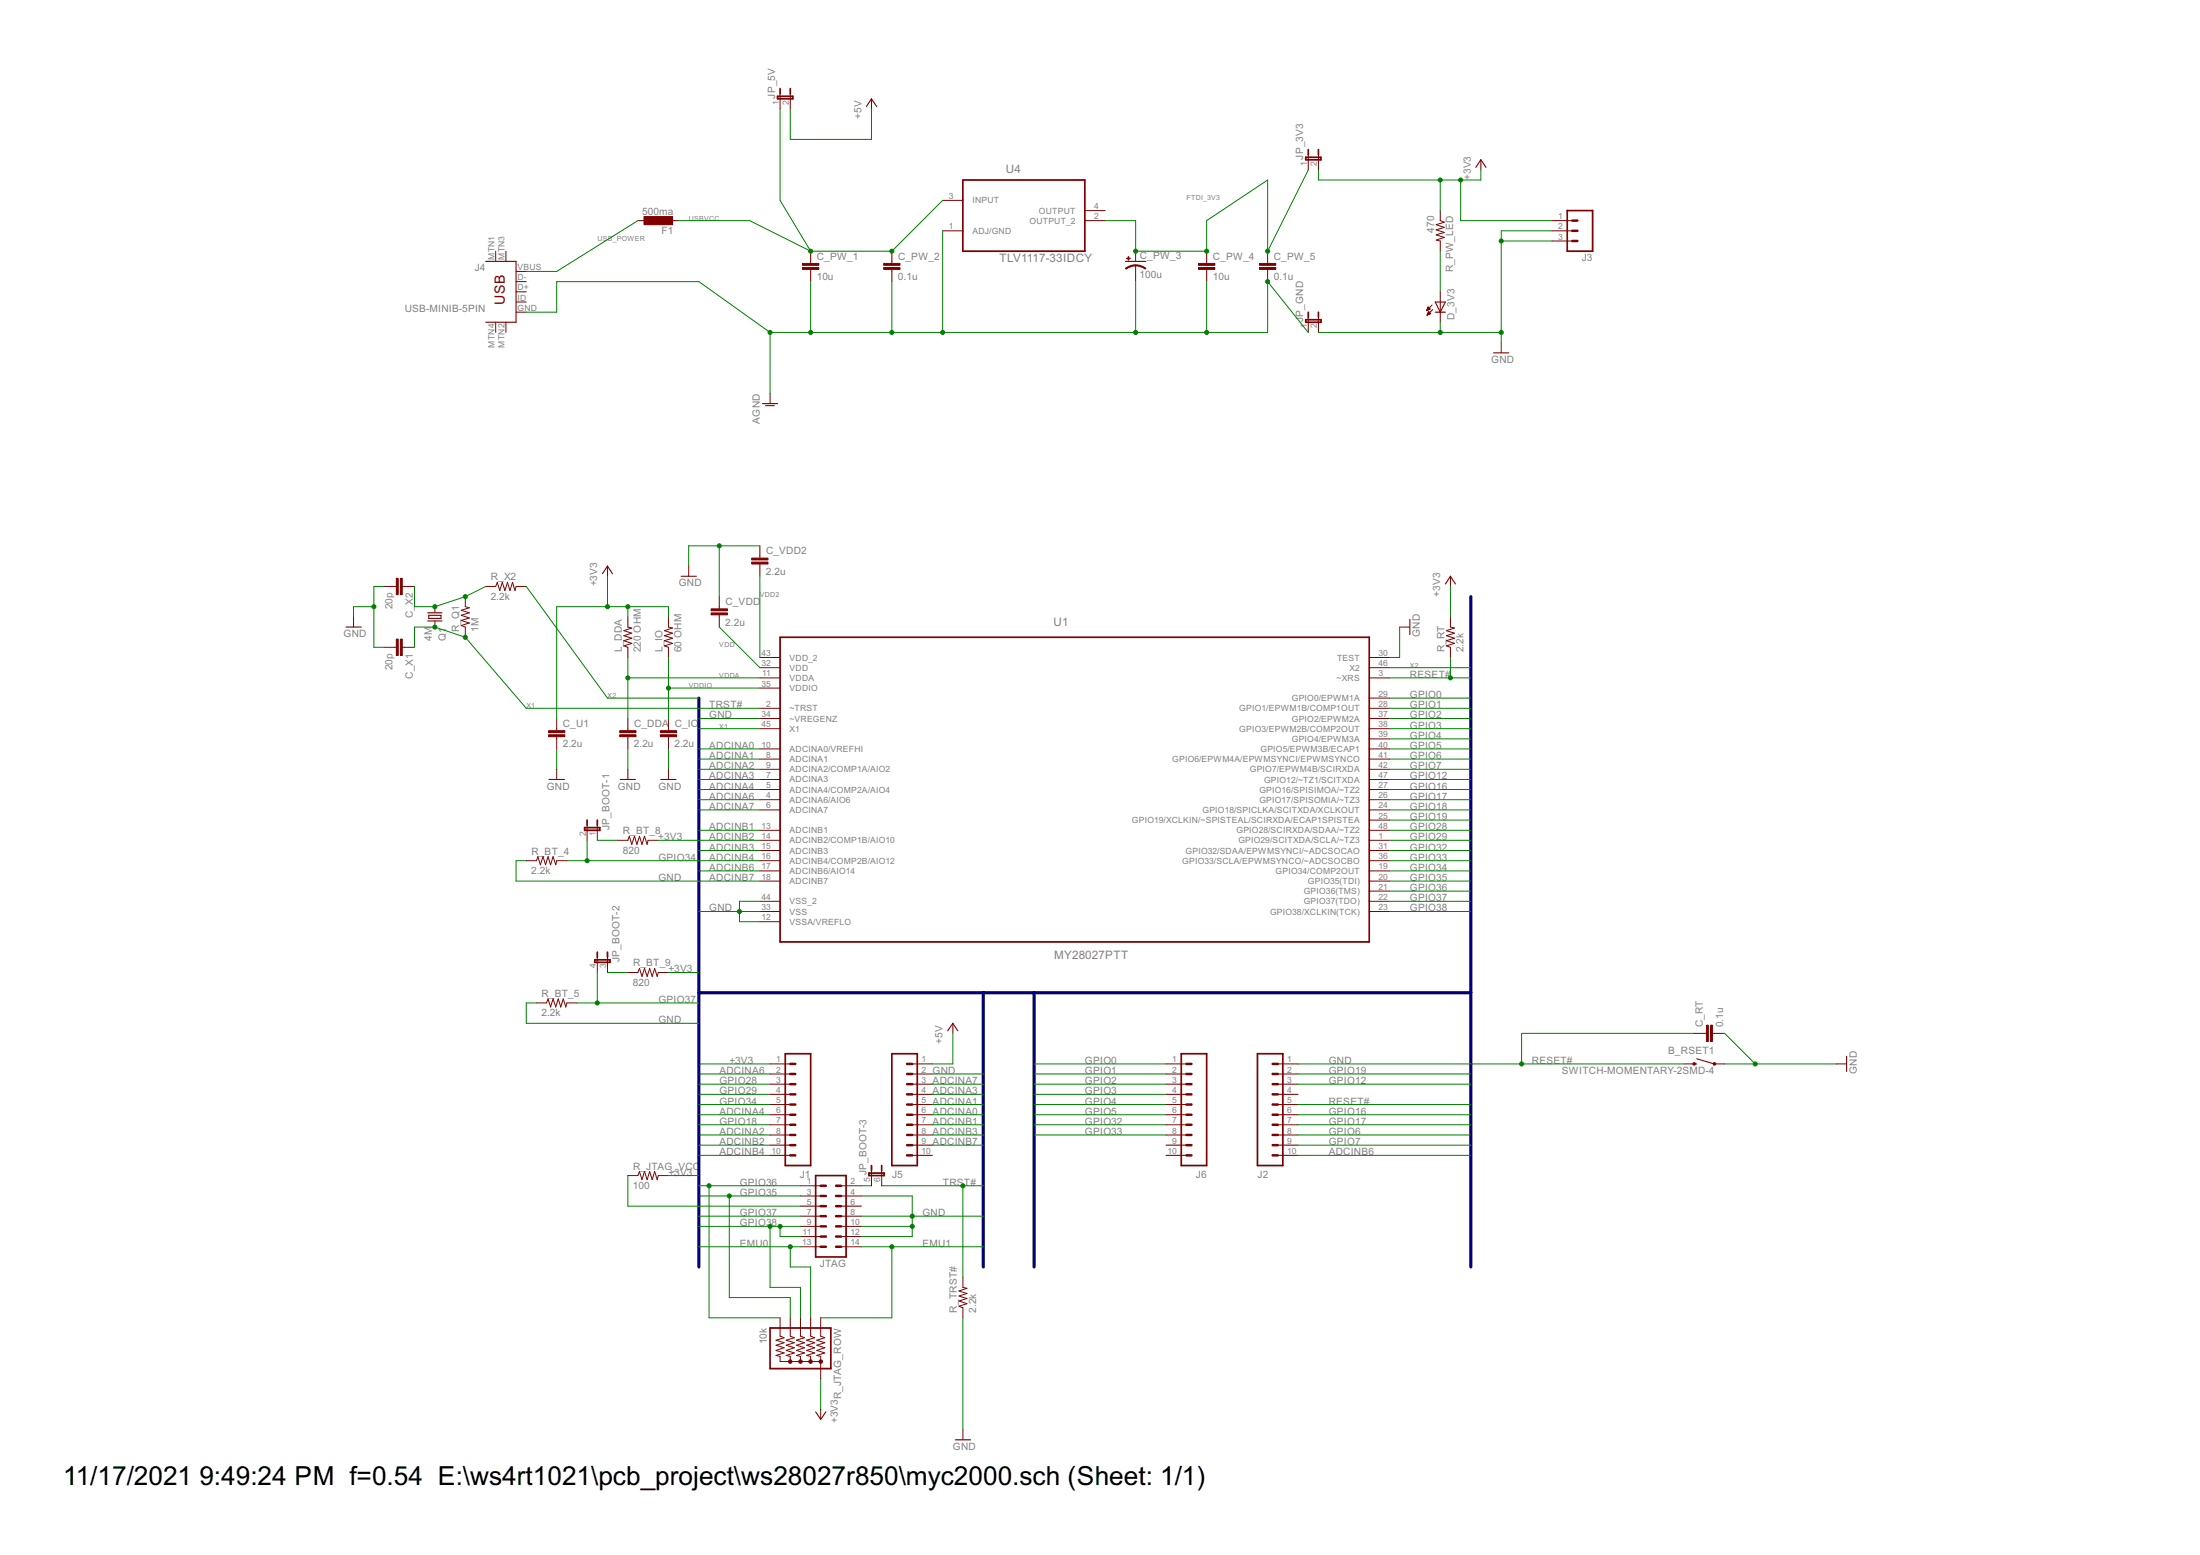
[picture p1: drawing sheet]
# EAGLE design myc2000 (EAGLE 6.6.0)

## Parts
B_RSET1  SWITCH-MOMENTARY-2SMD-4  [TACTILE_SWITCH_TALL]
C_DDA  2.2u  CAP0805  [0805]
C_IO  2.2u  CAP0805  [0805]
C_PW_1  10u  CAP0805  [0805]
C_PW_2  0.1u  CAP0805  [0805]
C_PW_3  100u  CAP_POL3528  [EIA3528]
C_PW_4  10u  CAP0805  [0805]
C_PW_5  0.1u  CAP0805  [0805]
C_RT  0.1u  CAP0805  [0805]
C_U1  2.2u  CAP0805  [0805]
C_VDD  2.2u  CAP0805  [0805]
C_VDD2  2.2u  CAP0805  [0805]
C_X1  20p  CAP0603-CAP  [0603-CAP]
C_X2  20p  CAP0603-CAP  [0603-CAP]
D_3V3  LEDSML0805  [SML0805]
F1  500ma  L-EUL1812  [L1812]
J1  M10NO_SILK_PTH_FEMALE  [1X10_NO_SILK]
J2  M10NO_SILK_PTH_FEMALE  [1X10_NO_SILK]
J3  M031X03_NO_SILK  [1X03_NO_SILK]
J4  USB-MINIB-5PIN  [USB-MINIB]
J5  M10NO_SILK_PTH_FEMALE  [1X10_NO_SILK]
J6  M10NO_SILK_PTH_FEMALE  [1X10_NO_SILK]
JP_3V3  JP1E  [JP1]
JP_5V  JP1E  [JP1]
JP_BOOT  JP3QE  [JP3Q]
JP_GND  JP1E  [JP1]
JTAG  MA07-2  [MA07-2]
L_DDA  220 OHM  RESISTOR0603  [0603-RES]
L_IO  60 OHM  RESISTOR0805-RES  [0805]
Q1  4M  CRYSTALHC49UP  [HC49UP]
R_BT_4  2.2k  RESISTOR0805-RES  [0805]
R_BT_5  2.2k  RESISTOR0805-RES  [0805]
R_BT_8  820  RESISTOR0805-RES  [0805]
R_BT_9  820  RESISTOR0805-RES  [0805]
R_JTAG_ROW  10k  RPACK-BUSSED-5-SIP-PTH-5  [RPACK-SIP-PTH-5]
R_JTAG_VCC  100  RESISTOR0805-RES  [0805]
R_PW_LED  470  RESISTOR0805-RES  [0805]
R_Q1  1M  RESISTOR0603  [0603-RES]
R_RT  2.2k  RESISTOR0805-RES  [0805]
R_TRST#  2.2k  RESISTOR0805-RES  [0805]
R_X2  2.2k  RESISTOR0603  [0603-RES]
U1  MY28027PTT  [QFP50P900X900X160-48N]
U4  TLV1117-33IDCY  [SOT230P700X180-4N]

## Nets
+3V3 [POWER]: C_U1.1 J1.1 J3.1 JP_3V3.2 L_DDA.2 L_IO.2 R_BT_8.2 R_BT_9.2 R_JTAG_ROW.P$1 R_JTAG_VCC.2 R_PW_LED.1 R_RT.2
+5V [P5V]: J5.1 JP_5V.2
ADCINA0: J5.6 U1.10(ADCINA0/VREFHI)
ADCINA1: J5.5 U1.8(ADCINA1)
ADCINA2: J1.8 U1.9(ADCINA2/COMP1A/AIO2)
ADCINA3: J5.4 U1.7(ADCINA3)
ADCINA4: J1.6 U1.5(ADCINA4/COMP2A/AIO4)
ADCINA6: J1.2 U1.4(ADCINA6/AIO6)
ADCINA7: J5.3 U1.6(ADCINA7)
ADCINB1: J5.7 U1.13(ADCINB1)
ADCINB2: J1.9 U1.14(ADCINB2/COMP1B/AIO10)
ADCINB3: J5.8 U1.15(ADCINB3)
ADCINB4: J1.10 U1.16(ADCINB4/COMP2B/AIO12)
ADCINB6: J2.10 U1.17(ADCINB6/AIO14)
ADCINB7: J5.9 U1.18(ADCINB7)
AGND [P5V]: C_PW_1.2 C_PW_2.2 C_PW_3.C(-) C_PW_4.2 C_PW_5.2 J4.GND JP_GND.1 U4.1(ADJ/GND)
EMU0: JTAG.13 R_JTAG_ROW.P$3
EMU1: JTAG.14 R_JTAG_ROW.P$2
FTDI_3V3 [P5V]: C_PW_3.A(+) C_PW_4.1 C_PW_5.1 JP_3V3.1 U4.2(OUTPUT_2)
GND [POWER]: B_RSET1.A2 C_DDA.2 C_IO.2 C_RT.2 C_U1.2 C_VDD2.1 C_VDD.1 C_X1.2 C_X2.2 D_3V3.C J2.1 J3.2 J3.3 J5.2 JP_GND.2 JTAG.4 JTAG.8 JTAG.10 JTAG.12 R_BT_4.1 R_BT_5.1 R_TRST#.1 U1.12(VSSA/VREFLO) U1.30(TEST) U1.33(VSS) U1.34(~VREGENZ) U1.44(VSS_2)
GPIO0: J6.1 U1.29(GPIO0/EPWM1A)
GPIO1: J6.2 U1.28(GPIO1/EPWM1B/COMP1OUT)
GPIO2: J6.3 U1.37(GPIO2/EPWM2A)
GPIO3: J6.4 U1.38(GPIO3/EPWM2B/COMP2OUT)
GPIO4: J6.5 U1.39(GPIO4/EPWM3A)
GPIO5: J6.6 U1.40(GPIO5/EPWM3B/ECAP1)
GPIO6: J2.8 U1.41(GPIO6/EPWM4A/EPWMSYNCI/EPWMSYNCO)
GPIO7: J2.9 U1.42(GPIO7/EPWM4B/SCIRXDA)
GPIO12: J2.3 U1.47(GPIO12/~TZ1/SCITXDA)
GPIO16: J2.6 U1.27(GPIO16/SPISIMOA/~TZ2)
GPIO17: J2.7 U1.26(GPIO17/SPISOMIA/~TZ3)
GPIO18: J1.7 U1.24(GPIO18/SPICLKA/SCITXDA/XCLKOUT)
GPIO19: J2.2 U1.25(GPIO19/XCLKIN/~SPISTEAL/SCIRXDA/ECAP1SPISTEA)
GPIO28 [SCI]: J1.3 U1.48(GPIO28/SCIRXDA/SDAA/~TZ2)
GPIO29 [SCI]: J1.4 U1.1(GPIO29/SCITXDA/SCLA/~TZ3)
GPIO32: J6.7 U1.31(GPIO32/SDAA/EPWMSYNCI/~ADCSOCAO)
GPIO33: J6.8 U1.36(GPIO33/SCLA/EPWMSYNCO/~ADCSOCBO)
GPIO34: J1.5 JP_BOOT.2 R_BT_4.2 U1.19(GPIO34/COMP2OUT)
GPIO35 [JTAG]: JTAG.3 R_JTAG_ROW.P$5 U1.20(GPIO35(TDI))
GPIO36 [JTAG]: JTAG.1 R_JTAG_ROW.P$6 U1.21(GPIO36(TMS))
GPIO37 [JTAG]: JP_BOOT.4 JTAG.7 R_BT_5.2 U1.22(GPIO37(TDO))
GPIO38 [JTAG]: JTAG.9 JTAG.11 R_JTAG_ROW.P$4 U1.23(GPIO38/XCLKIN(TCK))
JTAG_TRST: JP_BOOT.5 JTAG.2
N$1: D_3V3.A R_PW_LED.2
N$11: JP_BOOT.3 R_BT_9.1
N$12: JP_BOOT.1 R_BT_8.1
N$13: JTAG.5 R_JTAG_VCC.1
RESET# [CLOCK]: B_RSET1.B2 C_RT.1 J2.5 R_RT.1 U1.3(~XRS)
TRST#: JP_BOOT.6 R_TRST#.2 U1.2(~TRST)
USB_POWER [P5V]: F1.1 J4.VBUS
USBVCC [P5V]: C_PW_1.1 C_PW_2.1 F1.2 JP_5V.1 U4.3(INPUT)
VDD [P4CORE]: C_VDD.2 U1.32(VDD)
VDD2 [P4CORE]: C_VDD2.2 U1.43(VDD_2)
VDDA [POWER]: C_DDA.1 L_DDA.1 U1.11(VDDA)
VDDIO [POWER]: C_IO.1 L_IO.1 U1.35(VDDIO)
X1 [CLOCK]: C_X1.1 Q1.2 R_Q1.1 U1.45(X1)
X2 [CLOCK]: R_X2.2 U1.46(X2)
X2_2 [CLOCK]: C_X2.1 Q1.1 R_Q1.2 R_X2.1
Unconnected: J2.4 J4.D+ J4.D- J4.ID J4.MTN1(MTN2) J4.MTN2(MTN3) J4.MTN3(MTN1) J4.MTN4 J5.10 J6.9 J6.10 JTAG.6 U4.4(OUTPUT)

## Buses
GPIO[0..38],ADCINA[0..7],ADCINB[0..7],GND,TRST#,RESET#,+3V3,EMU0,EMU1,X1,X2

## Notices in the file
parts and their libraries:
SparkFun-Capacitors: Licensing: Creative Commons ShareAlike 4.0 International - https://creativecommons.org/licenses/by-sa/4.0
